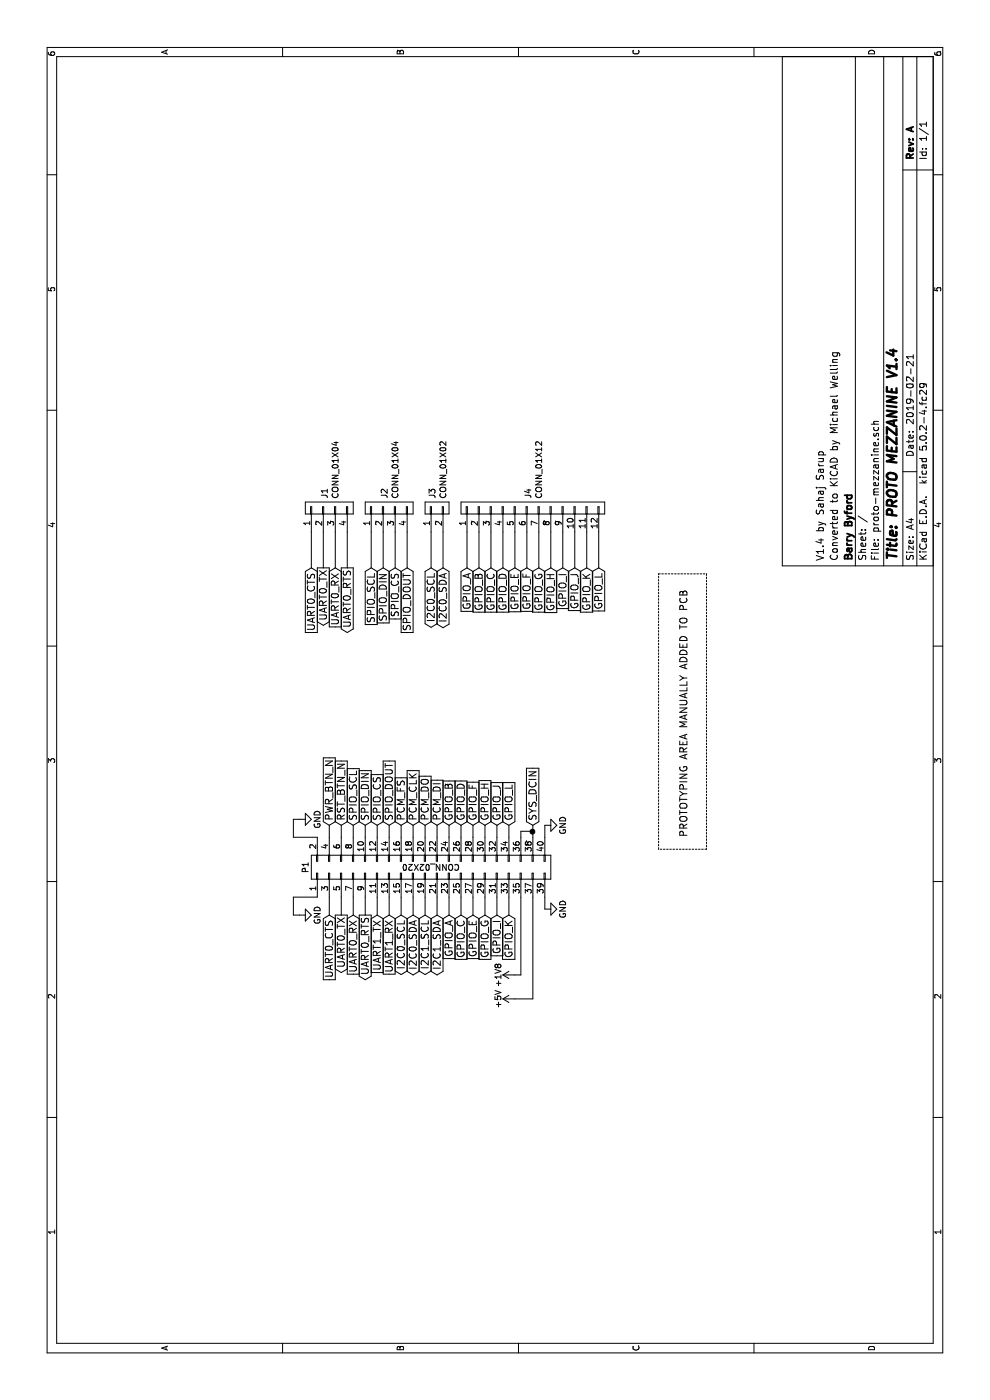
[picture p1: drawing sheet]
EESchema Schematic File Version 4
LIBS:proto-mezzanine-cache
EELAYER 26 0
EELAYER END
$Descr A4 11693 8268
encoding utf-8
Sheet 1 1
Title "PROTO MEZZANINE V1.4"
Date "2019-02-21"
Rev "A"
Comp "Barry Byford"
Comment1 "Converted to KiCAD by Michael Welling"
Comment2 "V1.4 by Sahaj Sarup"
Comment3 ""
Comment4 ""
$EndDescr
$Comp
L power:GND #PWR07
U 1 1
P 4050 2500
F 0 "#PWR07" H 4050 2250 50  0001 C CNN
F 1 "GND" H 4050 2350 50  0000 C CNN
F 2 "" H 4050 2500 60  0000 C CNN
F 3 "" H 4050 2500 60  0000 C CNN
	1    4050 2500
	1    0    0    -1  
$EndComp
$Comp
L power:GND #PWR08
U 1 1
P 4100 4550
F 0 "#PWR08" H 4100 4300 50  0001 C CNN
F 1 "GND" H 4100 4400 50  0000 C CNN
F 2 "" H 4100 4550 60  0000 C CNN
F 3 "" H 4100 4550 60  0000 C CNN
	1    4100 4550
	1    0    0    -1  
$EndComp
$Comp
L power:GND #PWR09
U 1 1
P 4800 4550
F 0 "#PWR09" H 4800 4300 50  0001 C CNN
F 1 "GND" H 4800 4400 50  0000 C CNN
F 2 "" H 4800 4550 60  0000 C CNN
F 3 "" H 4800 4550 60  0000 C CNN
	1    4800 4550
	1    0    0    -1  
$EndComp
Text GLabel 4800 4450 2    60   Input ~ 0
SYS_DCIN
$Comp
L power:GND #PWR010
U 1 1
P 4850 2500
F 0 "#PWR010" H 4850 2250 50  0001 C CNN
F 1 "GND" H 4850 2350 50  0000 C CNN
F 2 "" H 4850 2500 60  0000 C CNN
F 3 "" H 4850 2500 60  0000 C CNN
	1    4850 2500
	1    0    0    -1  
$EndComp
$Comp
L 96boards:CONN_02X20 P1
U 1 1
P 4450 3600
F 0 "P1" H 4450 4650 50  0000 C CNN
F 1 "CONN_02X20" V 4450 3600 50  0000 C CNN
F 2 "96boards:Pin_Header_Straight_2x20_Pitch2mm" H 4450 2650 60  0001 C CNN
F 3 "" H 4450 2650 60  0000 C CNN
F 4 "Yxcon" H 4450 3600 60  0001 C CNN "Mfr"
F 5 "P220-1220A0xMxxxx2" H 4450 3600 60  0001 C CNN "Mfr Part #"
	1    4450 3600
	1    0    0    -1  
$EndComp
$Comp
L power:+1V8 #PWR011
U 1 1
P 3550 4300
F 0 "#PWR011" H 3550 4150 50  0001 C CNN
F 1 "+1V8" H 3550 4440 50  0000 C CNN
F 2 "" H 3550 4300 60  0000 C CNN
F 3 "" H 3550 4300 60  0000 C CNN
	1    3550 4300
	1    0    0    -1  
$EndComp
$Comp
L power:+5V #PWR012
U 1 1
P 3350 4300
F 0 "#PWR012" H 3350 4150 50  0001 C CNN
F 1 "+5V" H 3350 4440 50  0000 C CNN
F 2 "" H 3350 4300 60  0000 C CNN
F 3 "" H 3350 4300 60  0000 C CNN
	1    3350 4300
	1    0    0    -1  
$EndComp
Text GLabel 4050 3650 0    60   BiDi ~ 0
I2C1_SDA
Text GLabel 4050 3550 0    60   BiDi ~ 0
I2C1_SCL
Text GLabel 4050 3450 0    60   BiDi ~ 0
I2C0_SDA
Text GLabel 4050 3350 0    60   BiDi ~ 0
I2C0_SCL
Text GLabel 4800 2750 2    60   Input ~ 0
PWR_BTN_N
Text GLabel 4800 2850 2    60   Input ~ 0
RST_BTN_N
Text GLabel 4050 3050 0    60   Output ~ 0
UART0_RTS
Text GLabel 4050 2950 0    60   Input ~ 0
UART0_RX
Text GLabel 4050 2850 0    60   Output ~ 0
UART0_TX
Text GLabel 4050 2750 0    60   Input ~ 0
UART0_CTS
Text GLabel 4050 3750 0    60   Input ~ 0
GPIO_A
Text GLabel 4800 3750 2    60   Input ~ 0
GPIO_B
Text GLabel 4050 3150 0    60   Input ~ 0
UART1_TX
Text GLabel 4050 3250 0    60   Input ~ 0
UART1_RX
Text GLabel 4050 3850 0    60   Input ~ 0
GPIO_C
Text GLabel 4050 3950 0    60   Input ~ 0
GPIO_E
Text GLabel 4050 4050 0    60   Input ~ 0
GPIO_G
Text GLabel 4050 4150 0    60   Input ~ 0
GPIO_I
Text GLabel 4050 4250 0    60   Input ~ 0
GPIO_K
Text GLabel 4800 2950 2    60   Input ~ 0
SPIO_SCL
Text GLabel 4800 3050 2    60   Input ~ 0
SPIO_DIN
Text GLabel 4800 3150 2    60   Input ~ 0
SPIO_CS
Text GLabel 4800 3250 2    60   Input ~ 0
SPIO_DOUT
Text GLabel 4800 3350 2    60   Input ~ 0
PCM_FS
Text GLabel 4800 3450 2    60   Input ~ 0
PCM_CLK
Text GLabel 4800 3550 2    60   Input ~ 0
PCM_DO
Text GLabel 4800 3650 2    60   Input ~ 0
PCM_DI
Text GLabel 4800 3850 2    60   Input ~ 0
GPIO_D
Text GLabel 4800 3950 2    60   Input ~ 0
GPIO_F
Text GLabel 4800 4050 2    60   Input ~ 0
GPIO_H
Text GLabel 4800 4150 2    60   Input ~ 0
GPIO_J
Text GLabel 4800 4250 2    60   Input ~ 0
GPIO_L
Wire Wire Line
	4700 2450 4850 2450
Wire Wire Line
	4850 2450 4850 2500
Wire Wire Line
	3350 4300 3350 4450
Wire Wire Line
	3550 4300 3550 4350
Wire Wire Line
	4050 3950 4200 3950
Wire Wire Line
	4050 4050 4200 4050
Wire Wire Line
	4050 4150 4200 4150
Wire Wire Line
	4050 4250 4200 4250
Wire Wire Line
	3550 4350 4200 4350
Wire Wire Line
	4200 2450 4200 2650
Wire Wire Line
	4050 2450 4200 2450
Wire Wire Line
	4700 2450 4700 2650
Wire Wire Line
	4700 2750 4800 2750
Wire Wire Line
	4700 2850 4800 2850
Wire Wire Line
	4700 2950 4800 2950
Wire Wire Line
	4700 3050 4800 3050
Wire Wire Line
	4700 3150 4800 3150
Wire Wire Line
	4700 3250 4800 3250
Wire Wire Line
	4700 3350 4800 3350
Wire Wire Line
	4700 3450 4800 3450
Wire Wire Line
	4700 3550 4800 3550
Wire Wire Line
	4700 3650 4800 3650
Wire Wire Line
	4700 3750 4800 3750
Wire Wire Line
	4700 3850 4800 3850
Wire Wire Line
	4700 3950 4800 3950
Wire Wire Line
	4700 4050 4800 4050
Wire Wire Line
	4700 4150 4800 4150
Wire Wire Line
	4700 4250 4800 4250
Connection ~ 4750 4450
Wire Wire Line
	4750 4350 4750 4450
Wire Wire Line
	4700 4350 4750 4350
Wire Wire Line
	4700 4450 4750 4450
Wire Wire Line
	4050 2450 4050 2500
Wire Wire Line
	4050 2750 4200 2750
Wire Wire Line
	4050 3850 4200 3850
Wire Wire Line
	4050 3750 4200 3750
Wire Wire Line
	4200 4550 4100 4550
Wire Wire Line
	4700 4550 4800 4550
Wire Wire Line
	3350 4450 4200 4450
Wire Wire Line
	4050 2850 4200 2850
Wire Wire Line
	4050 2950 4200 2950
Wire Wire Line
	4050 3350 4200 3350
Wire Wire Line
	4050 3450 4200 3450
Wire Wire Line
	4050 3550 4200 3550
Wire Wire Line
	4050 3650 4200 3650
Wire Wire Line
	4050 3150 4200 3150
Wire Wire Line
	4050 3250 4200 3250
Wire Wire Line
	4200 3050 4050 3050
$Comp
L proto-mezzanine-rescue:CONN_01X04 J1
U 1 1
P 7450 2750
F 0 "J1" H 7528 2791 50  0000 L CNN
F 1 "CONN_01X04" H 7528 2700 50  0000 L CNN
F 2 "Pin_Headers:Pin_Header_Straight_1x04" H 7450 2750 50  0001 C CNN
F 3 "" H 7450 2750 50  0001 C CNN
	1    7450 2750
	1    0    0    -1  
$EndComp
$Comp
L proto-mezzanine-rescue:CONN_01X04 J2
U 1 1
P 7450 3250
F 0 "J2" H 7528 3291 50  0000 L CNN
F 1 "CONN_01X04" H 7528 3200 50  0000 L CNN
F 2 "Pin_Headers:Pin_Header_Straight_1x04" H 7450 3250 50  0001 C CNN
F 3 "" H 7450 3250 50  0001 C CNN
	1    7450 3250
	1    0    0    -1  
$EndComp
$Comp
L proto-mezzanine-rescue:CONN_01X02 J3
U 1 1
P 7450 3650
F 0 "J3" H 7528 3691 50  0000 L CNN
F 1 "CONN_01X02" H 7528 3600 50  0000 L CNN
F 2 "Pin_Headers:Pin_Header_Straight_1x02" H 7450 3650 50  0001 C CNN
F 3 "" H 7450 3650 50  0001 C CNN
	1    7450 3650
	1    0    0    -1  
$EndComp
Text GLabel 6950 2600 0    60   Input ~ 0
UART0_CTS
Text GLabel 6950 2700 0    60   Output ~ 0
UART0_TX
Text GLabel 6950 2800 0    60   Input ~ 0
UART0_RX
Text GLabel 6950 2900 0    60   Output ~ 0
UART0_RTS
Wire Wire Line
	6950 2600 7250 2600
Wire Wire Line
	6950 2700 7250 2700
Wire Wire Line
	6950 2800 7250 2800
Wire Wire Line
	6950 2900 7250 2900
Text GLabel 6950 3100 0    60   Input ~ 0
SPIO_SCL
Text GLabel 6950 3200 0    60   Input ~ 0
SPIO_DIN
Text GLabel 6950 3300 0    60   Input ~ 0
SPIO_CS
Text GLabel 6950 3400 0    60   Input ~ 0
SPIO_DOUT
Wire Wire Line
	6950 3100 7250 3100
Wire Wire Line
	6950 3200 7250 3200
Wire Wire Line
	6950 3300 7250 3300
Wire Wire Line
	6950 3400 7250 3400
Text GLabel 6950 3600 0    60   BiDi ~ 0
I2C0_SCL
Text GLabel 6950 3700 0    60   BiDi ~ 0
I2C0_SDA
Wire Wire Line
	6950 3600 7250 3600
Wire Wire Line
	6950 3700 7250 3700
Text GLabel 6950 3900 0    60   Input ~ 0
GPIO_A
Text GLabel 6950 4000 0    60   Input ~ 0
GPIO_B
Text GLabel 6950 4100 0    60   Input ~ 0
GPIO_C
Text GLabel 6950 4200 0    60   Input ~ 0
GPIO_D
Text GLabel 6950 4300 0    60   Input ~ 0
GPIO_E
Text GLabel 6950 4400 0    60   Input ~ 0
GPIO_F
Text GLabel 6950 4500 0    60   Input ~ 0
GPIO_G
Text GLabel 6950 4600 0    60   Input ~ 0
GPIO_H
Text GLabel 6950 4700 0    60   Input ~ 0
GPIO_I
Text GLabel 6950 4800 0    60   Input ~ 0
GPIO_J
Text GLabel 6950 4900 0    60   Input ~ 0
GPIO_K
Text GLabel 6950 5000 0    60   Input ~ 0
GPIO_L
$Comp
L proto-mezzanine-rescue:CONN_01X12 J4
U 1 1
P 7450 4450
F 0 "J4" H 7528 4491 50  0000 L CNN
F 1 "CONN_01X12" H 7528 4400 50  0000 L CNN
F 2 "Pin_Headers:Pin_Header_Straight_1x12" H 7450 4450 50  0001 C CNN
F 3 "" H 7450 4450 50  0001 C CNN
	1    7450 4450
	1    0    0    -1  
$EndComp
Wire Wire Line
	6950 3900 7250 3900
Wire Wire Line
	6950 4000 7250 4000
Wire Wire Line
	6950 4100 7250 4100
Wire Wire Line
	6950 4200 7250 4200
Wire Wire Line
	6950 4300 7250 4300
Wire Wire Line
	6950 4400 7250 4400
Wire Wire Line
	6950 4500 7250 4500
Wire Wire Line
	6950 4600 7250 4600
Wire Wire Line
	6950 4700 7250 4700
Wire Wire Line
	6950 4800 7250 4800
Wire Wire Line
	6950 4900 7250 4900
Wire Wire Line
	6950 5000 7250 5000
Text Notes 4700 5750 0    60   ~ 0
PROTOTYPING AREA MANUALLY ADDED TO PCB
Wire Notes Line
	4600 5500 6900 5500
Wire Notes Line
	6900 5500 6900 5900
Wire Notes Line
	6900 5900 4600 5900
Wire Notes Line
	4600 5900 4600 5500
Wire Wire Line
	4750 4450 4800 4450
$EndSCHEMATC
